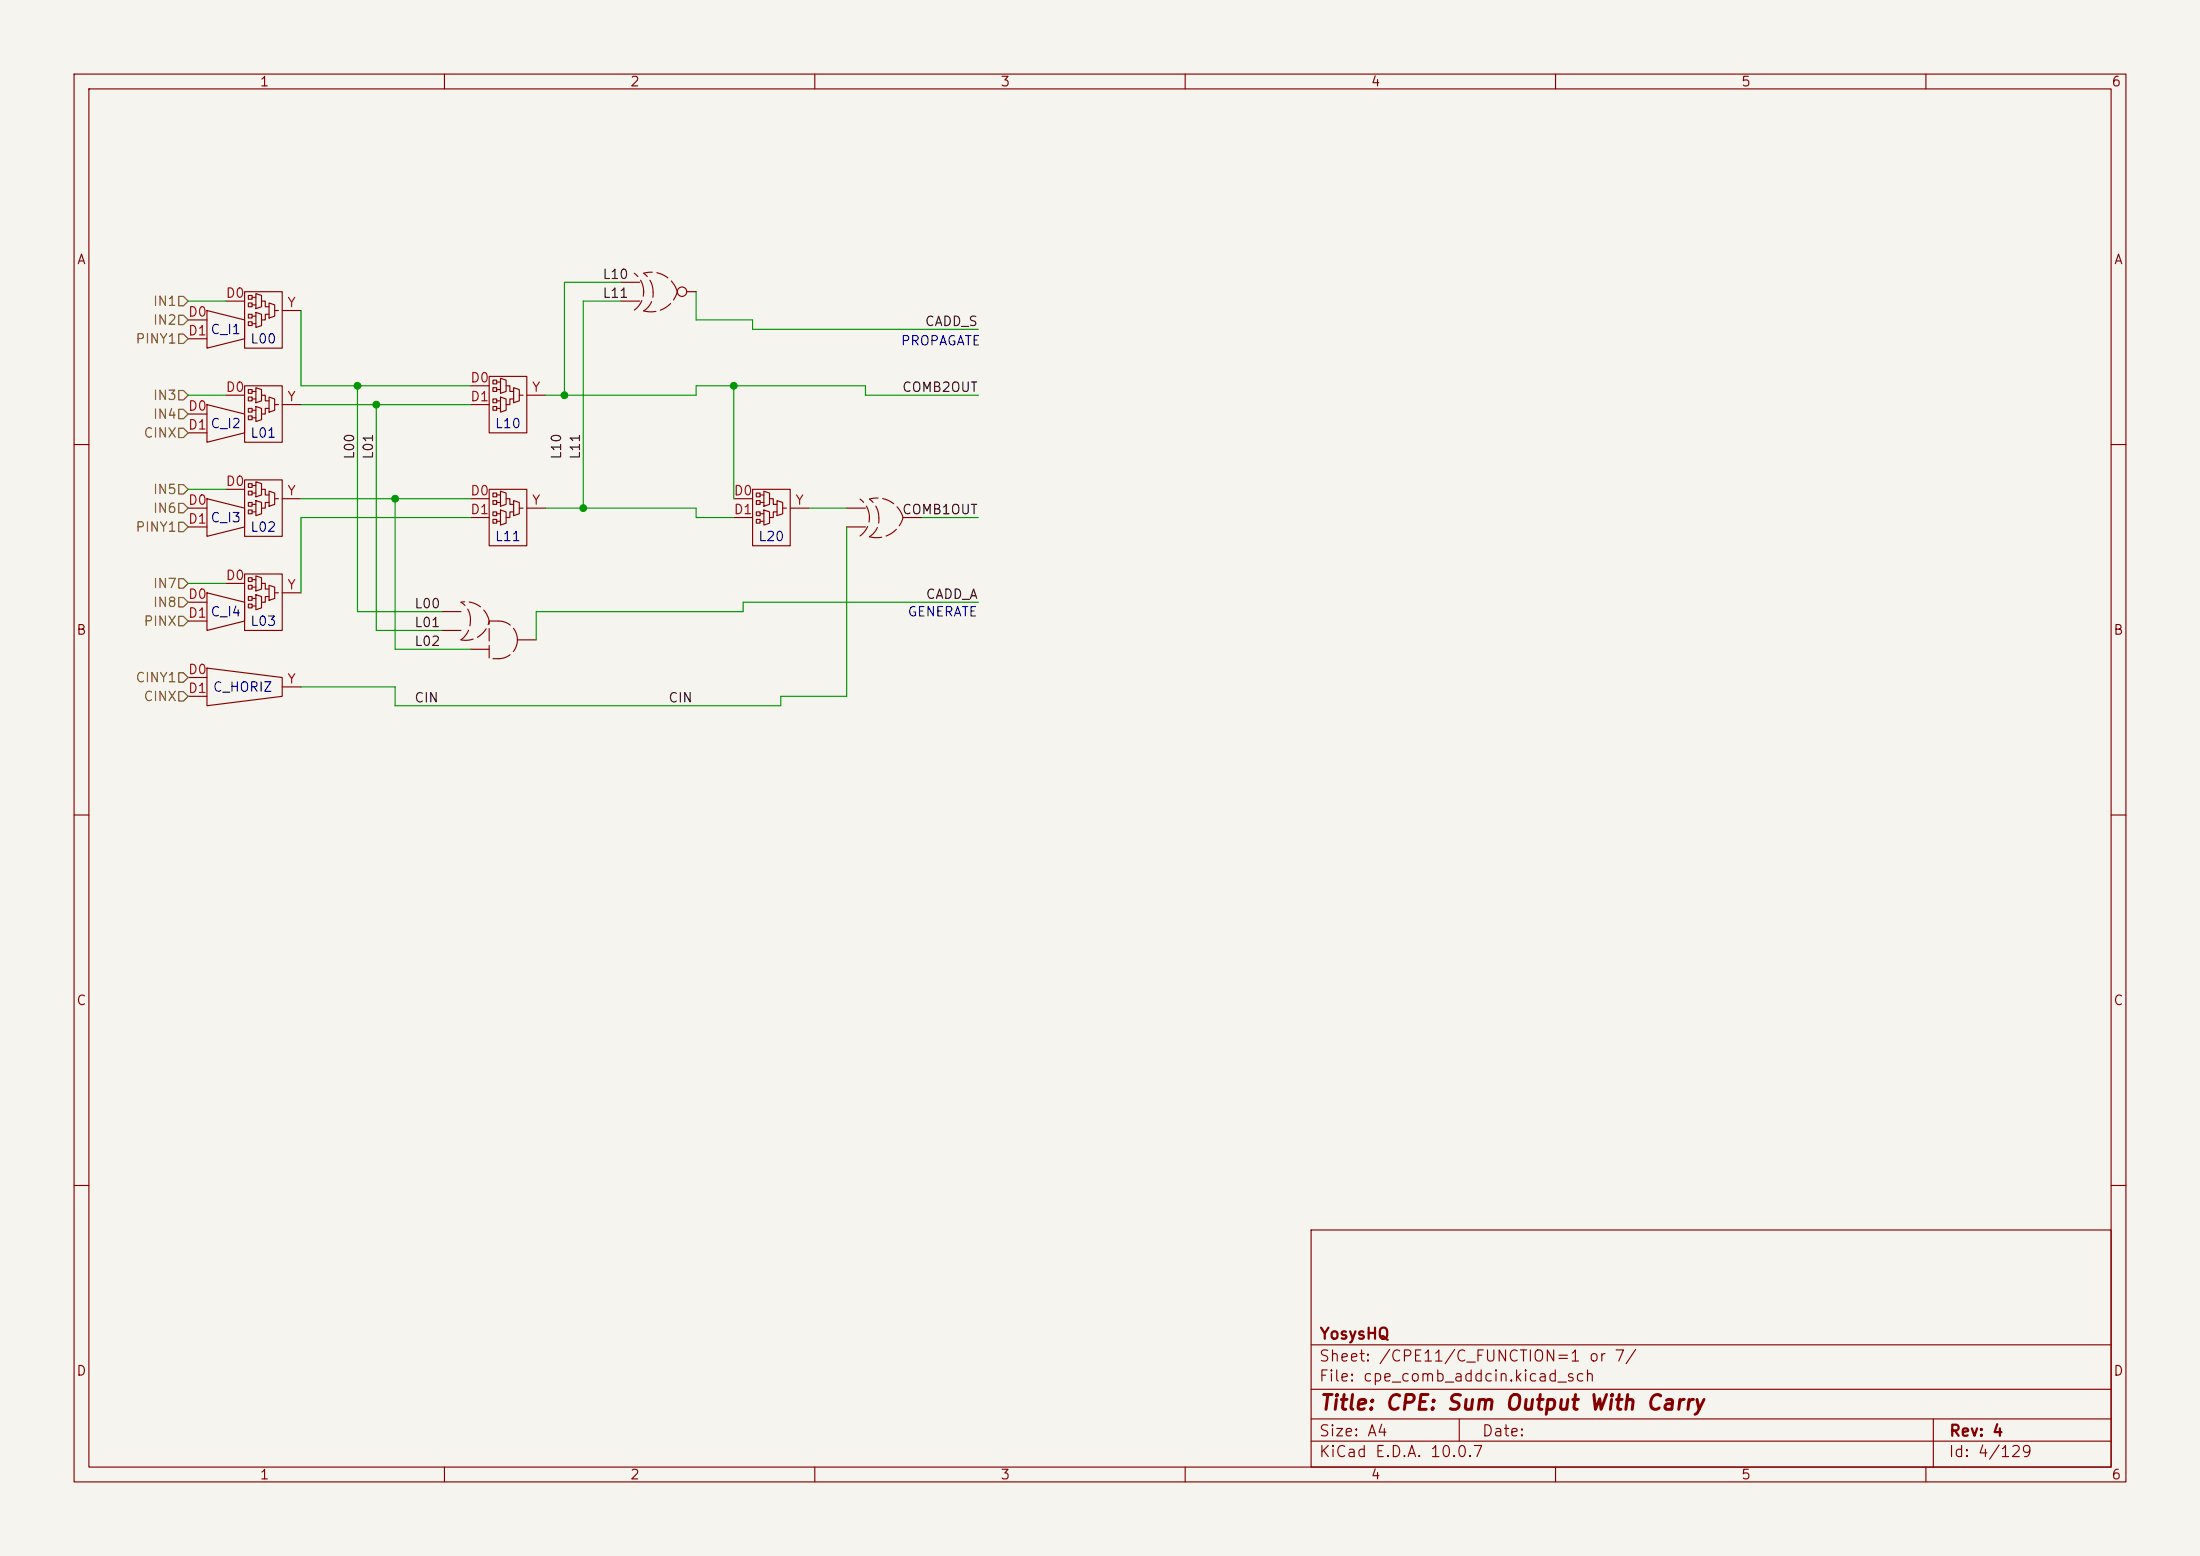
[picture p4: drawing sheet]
<svg xmlns="http://www.w3.org/2000/svg" width="297mm" height="210mm" viewBox="0 0 297 210" stroke-linecap="round" stroke-linejoin="round" font-family="sans-serif">
<path d="M0 0h297v210h-297z" fill="#f5f4ef" stroke="#f5f4ef" stroke-width=".14"/>
<g fill="none" stroke="#840000" stroke-width=".15">
<path d="M10 10h277v190h-277zM12 12h273v186h-273zM60 10v2M110 10v2M160 10v2M210 10v2M260 10v2M33 39.4h5.1v7.6h-5.1zM33.5 39.9h.5v.5h-.5zM34.5 39.6l.8 .3v1.5l-.8 .3zM83.8 38.1h2.6M92.7 39.4h1.3"/>
<path d="M25.4 55.9h2.5M25.4 58.4h2.5M25.4 43.2h2.5M25.4 45.7h2.5M27.9 54.6l5.1 1.3v2.5l-5.1 1.3zM27.9 41.9l5.1 1.3v2.5l-5.1 1.3zM30.5 53.3h2.5M30.5 40.6h2.5M33 52.1h5.1v7.6h-5.1zM33.5 52.6h.5v.5h-.5zM33.5 53.6h.5v.5h-.5zM33.5 55.1h.5v.5h-.5z"/>
<path d="M33.5 56.1h.5v.5h-.5zM33.5 40.9h.5v.5h-.5zM33.5 42.4h.5v.5h-.5zM33.5 43.4h.5v.5h-.5zM34 52.8h.5M34 53.8h.5M34 55.4h.5M34 56.4h.5M34 40.1h.5M34 41.1h.5M34 42.7h.5M34 43.7h.5"/>
<path d="M34.5 52.3l.8 .3v1.5l-.8 .3zM34.5 54.9l.8 .2v1.5l-.8 .3zM34.5 42.2l.8 .2v1.5l-.8 .3zM35.3 53.3h.5v.8h.5M35.3 40.6h.5v.8h.5M36.3 55.1h-.5v.8h-.5M36.3 53.6l.8 .2v1.6l-.8 .2zM36.3 42.4h-.5v.8h-.5M36.3 40.9l.8 .2v1.6l-.8 .2zM37.1 54.6h.5M37.1 41.9h.5M38.1 54.6h2.5"/>
<path d="M38.1 41.9h2.5M63.5 54.6h2.5M63.5 52.1h2.5M66 50.8h5.1v7.6h-5.1zM66.5 51.3h.6v.5h-.6zM66.5 52.3h.6v.5h-.6zM66.5 53.8h.6v.6h-.6zM66.5 54.9h.6v.5h-.6zM67.1 51.6h.5M67.1 52.6h.5M67.1 54.1h.5M67.1 55.1h.5"/>
<path d="M67.6 51.1l.7 .2v1.5l-.7 .3zM67.6 53.6l.7 .2v1.6l-.7 .2zM68.3 52.1h.5v.7h.5M69.3 53.8h-.5v.8h-.5M69.3 52.3l.8 .3v1.5l-.8 .3zM70.1 53.3h.5M71.1 53.3h2.6M83.8 40.6h2.6M10 60h2M25.4 68.6h2.5M25.4 71.1h2.5M27.9 67.3l5.1 1.3v2.5l-5.1 1.3z"/>
<path d="M30.5 78.7h2.5M30.5 66h2.5M33 77.5h5.1v7.6h-5.1zM33 64.8h5.1v7.6h-5.1zM33.5 78h.5v.5h-.5zM33.5 79h.5v.5h-.5zM33.5 65.3h.5v.5h-.5zM33.5 66.3h.5v.5h-.5zM33.5 67.8h.5v.5h-.5zM33.5 68.8h.5v.5h-.5zM34 78.2h.5M34 79.2h.5"/>
<path d="M34 65.5h.5M34 66.5h.5M34 68.1h.5M34 69.1h.5M34.5 77.7l.8 .3v1.5l-.8 .3zM34.5 65l.8 .3v1.5l-.8 .3zM34.5 67.6l.8 .2v1.5l-.8 .3zM35.3 78.7h.5v.8h.5M35.3 66h.5v.8h.5M36.3 79l.8 .2v1.6l-.8 .2zM36.3 67.8h-.5v.8h-.5M36.3 66.3l.8 .2v1.6l-.8 .2z"/>
<path d="M37.1 67.3h.5M38.1 67.3h2.5M63.5 67.3h2.5M63.5 69.9h2.5M66 66h5.1v7.7h-5.1zM66.5 66.5h.6v.6h-.6zM66.5 67.6h.6v.5h-.6zM66.5 69.1h.6v.5h-.6zM66.5 70.1h.6v.5h-.6zM67.1 66.8h.5M67.1 67.8h.5M67.1 69.3h.5"/>
<path d="M67.1 70.4h.5M67.6 66.3l.7 .2v1.6l-.7 .2zM67.6 68.8l.7 .3v1.5l-.7 .3zM68.3 67.3h.5v.8h.5M69.3 69.1h-.5v.8h-.5M69.3 67.6l.8 .2v1.5l-.8 .3zM70.1 68.6h.5M71.1 68.6h2.6M99.1 67.3h2.5M99.1 69.9h2.5M101.6 66h5.1v7.7h-5.1zM102.1 66.5h.5v.6h-.5z"/>
<path d="M102.1 67.6h.5v.5h-.5zM102.1 69.1h.5v.5h-.5zM102.1 70.1h.5v.5h-.5zM102.6 66.8h.5M102.6 67.8h.5M102.6 69.3h.5M102.6 70.4h.5M103.1 66.3l.8 .2v1.6l-.8 .2zM103.1 68.8l.8 .3v1.5l-.8 .3zM103.9 67.3h.5v.8h.5M104.9 69.1h-.5v.8h-.5M104.9 67.6l.8 .2v1.5l-.8 .3z"/>
<path d="M105.7 68.6h.5M106.7 68.6h2.5M114.3 68.6h2.5M114.3 71.1h2.5M121.9 69.9h2.6M285 60h2M25.4 81.3h2.5M25.4 83.8h2.5M25.4 91.4h2.5M25.4 94h2.5M27.9 80l5.1 1.3v2.5l-5.1 1.3zM27.9 90.2l10.2 1.2v2.6l-10.2 1.3z"/>
<path d="M33.5 80.5h.5v.5h-.5zM33.5 81.5h.5v.5h-.5zM34 80.8h.5M34 81.8h.5M34.5 80.3l.8 .2v1.5l-.8 .3zM36.3 80.5h-.5v.8h-.5M37.1 80h.5M38.1 80h2.5M38.1 92.7h2.5M59.7 85.1h2.5M59.7 82.6h2.5M63.5 87.6h2.5"/>
<path d="M69.8 86.4h2.6M10 110h2M285 110h2M10 160h2M177 166h108v32h-108zM285 160h2M60 198v2M110 198v2M160 198v2M177 194.5h108M177 191.5h108M177 187.5h108"/>
<path d="M177 181.5h108M197 191.5v3M210 198v2M260 198v2M261 191.5v6.5"/>
<circle cx="92.1" cy="39.4" r=".63"/>
</g>
<g fill="none" stroke="#840000" stroke-width=".15" stroke-dasharray="1.7 .6">
<path d="M86.9 39.4a3.1 3.1 0 0 0-1.3-2.5M88.2 39.4a3.1 3.1 0 0 0-1.3-2.5M91.4 39.4a3.7 3.7 0 0 0-4.5-2.5M85.6 41.9a3.1 3.1 0 0 0 1.3-2.6M86.9 42a3.7 3.7 0 0 0 4.5-2.6M86.9 42a2.69 2.69 0 0 0 1.3-2.6M116.1 72.3a3.1 3.1 0 0 0 1.3-2.5M117.4 72.4a3.7 3.7 0 0 0 4.5-2.5M117.4 72.4a2.69 2.69 0 0 0 1.2-2.5M117.4 69.9a3.1 3.1 0 0 0-1.3-2.5M118.6 69.9a3.1 3.1 0 0 0-1.2-2.5M121.9 69.9a3.7 3.7 0 0 0-4.5-2.5"/>
<path d="M62.2 86.4a3.2 3.2 0 0 0 3.8-2.6M62.2 86.4a3.1 3.1 0 0 0 1.3-2.6M63.5 83.8a2.69 2.69 0 0 0-1.3-2.5M66 83.8a3.2 3.2 0 0 0-3.8-2.5M67.3 88.9a2.54 2.54 0 0 0 2.5-2.5M67.3 83.8h-1.3v5.1h1.3M69.8 86.4a2.54 2.54 0 0 0-2.5-2.6"/>
</g>
<g fill="none" stroke="#725600" stroke-width=".15">
<path d="M24.1 55.2h.7l.6 .7-.6 .6h-.7zM24.1 57.8h.7l.6 .6-.6 .7h-.7zM24.1 40h.7l.6 .6-.6 .7h-.7zM24.1 52.7h.7l.6 .6-.6 .7h-.7zM24.1 42.5h.7l.6 .7-.6 .6h-.7zM24.1 45.1h.7l.6 .6-.6 .7h-.7zM24.1 70.5h.7l.6 .6-.6 .7h-.7zM24.1 67.9h.7l.6 .7-.6 .6h-.7zM24.1 65.4h.7l.6 .6-.6 .7h-.7zM24.1 78.1h.7l.6 .6-.6 .7h-.7zM24.1 93.3h.7l.6 .7-.6 .6h-.7zM24.1 83.2h.7l.6 .6-.6 .7h-.7z"/>
<path d="M24.1 90.8h.7l.6 .6-.6 .7h-.7zM24.1 80.6h.7l.6 .7-.6 .6h-.7z"/>
</g>
<g fill="none" stroke="#009600" stroke-width=".15">
<path d="M83.8 38.1h-7.6v15.2M94 39.4v3.8h7.6v1.3h30.5M25.4 53.3h5.1M25.4 40.6h5.1M40.6 41.9v10.2h22.9M40.6 54.6h22.9M48.3 52.1v30.5h11.4M50.8 54.6v30.5h8.9M73.7 53.3h20.3v-1.2h22.8v1.2h15.3M83.8 40.6h-5.1v28M99.1 52.1v15.2M25.4 78.7h5.1"/>
<path d="M25.4 66h5.1M40.6 67.3h22.9M53.3 67.3v20.3h10.2M63.5 69.9h-22.9v10.1M73.7 68.6h20.3v1.3h5.1M109.2 68.6h5.1M114.3 71.1v22.9h-8.9v1.3h-52.1v-2.6h-12.7M124.5 69.9h7.6M132.1 81.3h-31.8v1.3h-27.9v3.8"/>
</g>
<g fill="#009600" stroke="#009600" stroke-width=".14">
<circle cx="48.3" cy="52.1" r=".46"/>
<circle cx="53.3" cy="67.3" r=".46"/>
<circle cx="50.8" cy="54.6" r=".46"/>
<circle cx="99.1" cy="52.1" r=".46"/>
<circle cx="76.2" cy="53.3" r=".46"/>
<circle cx="78.7" cy="68.6" r=".46"/>
</g>
<text font-size="2" fill="#840000" x="178" y="190.8">Title: CPE: Sum Output With Carry</text>
<g font-size="1.5" fill="#840000">
<text x="178" y="184.1">Sheet: /CPE11/C_FUNCTION=1 or 7/</text>
<text x="178" y="181.1">YosysHQ</text>
<text x="178" y="186.8">File: cpe_comb_addcin.kicad_sch</text>
<text x="178" y="197">KiCad E.D.A. 10.0.7</text>
<text x="178" y="194.2">Size: A4</text>
<text x="200" y="194.2">Date:</text>
<text x="263" y="197">Id: 4/129</text>
<text x="263" y="194.2">Rev: 4</text>
</g>
<g font-size="1.3" fill="#840000">
<text x="35" y="12">1</text>
<text x="85" y="12">2</text>
<text x="135" y="12">3</text>
<text x="185" y="12">4</text>
<text x="235" y="12">5</text>
<text x="285" y="12">6</text>
<text x="10.3" y="36">A</text>
<text x="285.3" y="36">A</text>
<text x="10.2" y="86">B</text>
<text x="285.2" y="86">B</text>
<text x="10.2" y="136">C</text>
<text x="285.2" y="136">C</text>
<text x="10.2" y="186">D</text>
<text x="285.2" y="186">D</text>
<text x="35" y="200">1</text>
<text x="85" y="200">2</text>
<text x="135" y="200">3</text>
<text x="185" y="200">4</text>
<text x="235" y="200">5</text>
<text x="285" y="200">6</text>
</g>
<g font-size="1.3" fill="#725600">
<text x="20.6" y="41.6">IN1</text>
<text x="18.2" y="46.7">PINY1</text>
<text x="20.6" y="44.1">IN2</text>
<text x="19.3" y="59.4">CINX</text>
<text x="20.6" y="56.8">IN4</text>
<text x="20.6" y="54.3">IN3</text>
<text x="20.6" y="69.5">IN6</text>
<text x="20.6" y="67">IN5</text>
<text x="18.2" y="72.1">PINY1</text>
<text x="20.6" y="79.7">IN7</text>
<text x="20.6" y="82.2">IN8</text>
<text x="19.3" y="84.8">PINX</text>
<text x="18.2" y="92.4">CINY1</text>
<text x="19.3" y="94.9">CINX</text>
</g>
<g font-size="1.3" fill="#a90000">
<text x="30.4" y="40.5">D0</text>
<text x="38.7" y="41.8">Y</text>
<text x="25.3" y="43">D0</text>
<text x="25.3" y="45.6">D1</text>
<text x="30.4" y="53.2">D0</text>
<text x="63.4" y="51.9">D0</text>
<text x="71.7" y="53.2">Y</text>
<text x="25.3" y="55.7">D0</text>
<text x="25.3" y="58.3">D1</text>
<text x="38.7" y="54.5">Y</text>
<text x="63.4" y="54.5">D1</text>
<text x="30.4" y="65.9">D0</text>
<text x="25.3" y="68.4">D0</text>
<text x="25.3" y="71">D1</text>
<text x="38.7" y="67.2">Y</text>
<text x="63.4" y="67.2">D0</text>
<text x="63.4" y="69.7">D1</text>
<text x="71.7" y="68.4">Y</text>
<text x="99" y="67.2">D0</text>
<text x="99" y="69.7">D1</text>
<text x="107.3" y="68.4">Y</text>
<text x="25.3" y="81.1">D0</text>
<text x="25.3" y="83.7">D1</text>
<text x="30.4" y="78.6">D0</text>
<text x="38.7" y="79.9">Y</text>
<text x="25.3" y="91.3">D0</text>
<text x="25.3" y="93.8">D1</text>
<text x="38.7" y="92.6">Y</text>
</g>
<g font-size="1.3" fill="#0f0f0f">
<text x="81.3" y="40.5">L11</text>
<text x="81.3" y="38">L10</text>
<text x="124.8" y="44.3">CADD_S</text>
<text x="121.7" y="53.2">COMB2OUT</text>
<text x="48.1" y="62.1" transform="rotate(-90 48.1 62.1)">L00</text>
<text x="50.7" y="62.1" transform="rotate(-90 50.7 62.1)">L01</text>
<text x="76.1" y="62.1" transform="rotate(-90 76.1 62.1)">L10</text>
<text x="78.6" y="62.1" transform="rotate(-90 78.6 62.1)">L11</text>
<text x="121.7" y="69.7">COMB1OUT</text>
<text x="55.9" y="82.4">L00</text>
<text x="124.9" y="81.2">CADD_A</text>
<text x="55.9" y="85">L01</text>
<text x="55.9" y="87.5">L02</text>
<text x="55.9" y="95.1">CIN</text>
<text x="90.1" y="95.1">CIN</text>
</g>
<g font-size="1.3" fill="#0000c2">
<text x="28.3" y="45.4">C_I1</text>
<text x="33.7" y="46.7">L00</text>
<text x="121.5" y="46.9">PROPAGATE</text>
<text x="28.3" y="58.1">C_I2</text>
<text x="33.7" y="59.4">L01</text>
<text x="66.7" y="58.1">L10</text>
<text x="28.3" y="70.8">C_I3</text>
<text x="33.7" y="72.1">L02</text>
<text x="66.7" y="73.4">L11</text>
<text x="102.3" y="73.4">L20</text>
<text x="28.3" y="83.5">C_I4</text>
<text x="122.4" y="83.5">GENERATE</text>
<text x="33.7" y="84.8">L03</text>
<text x="28.6" y="93.7">C_HORIZ</text>
</g>
</svg>
